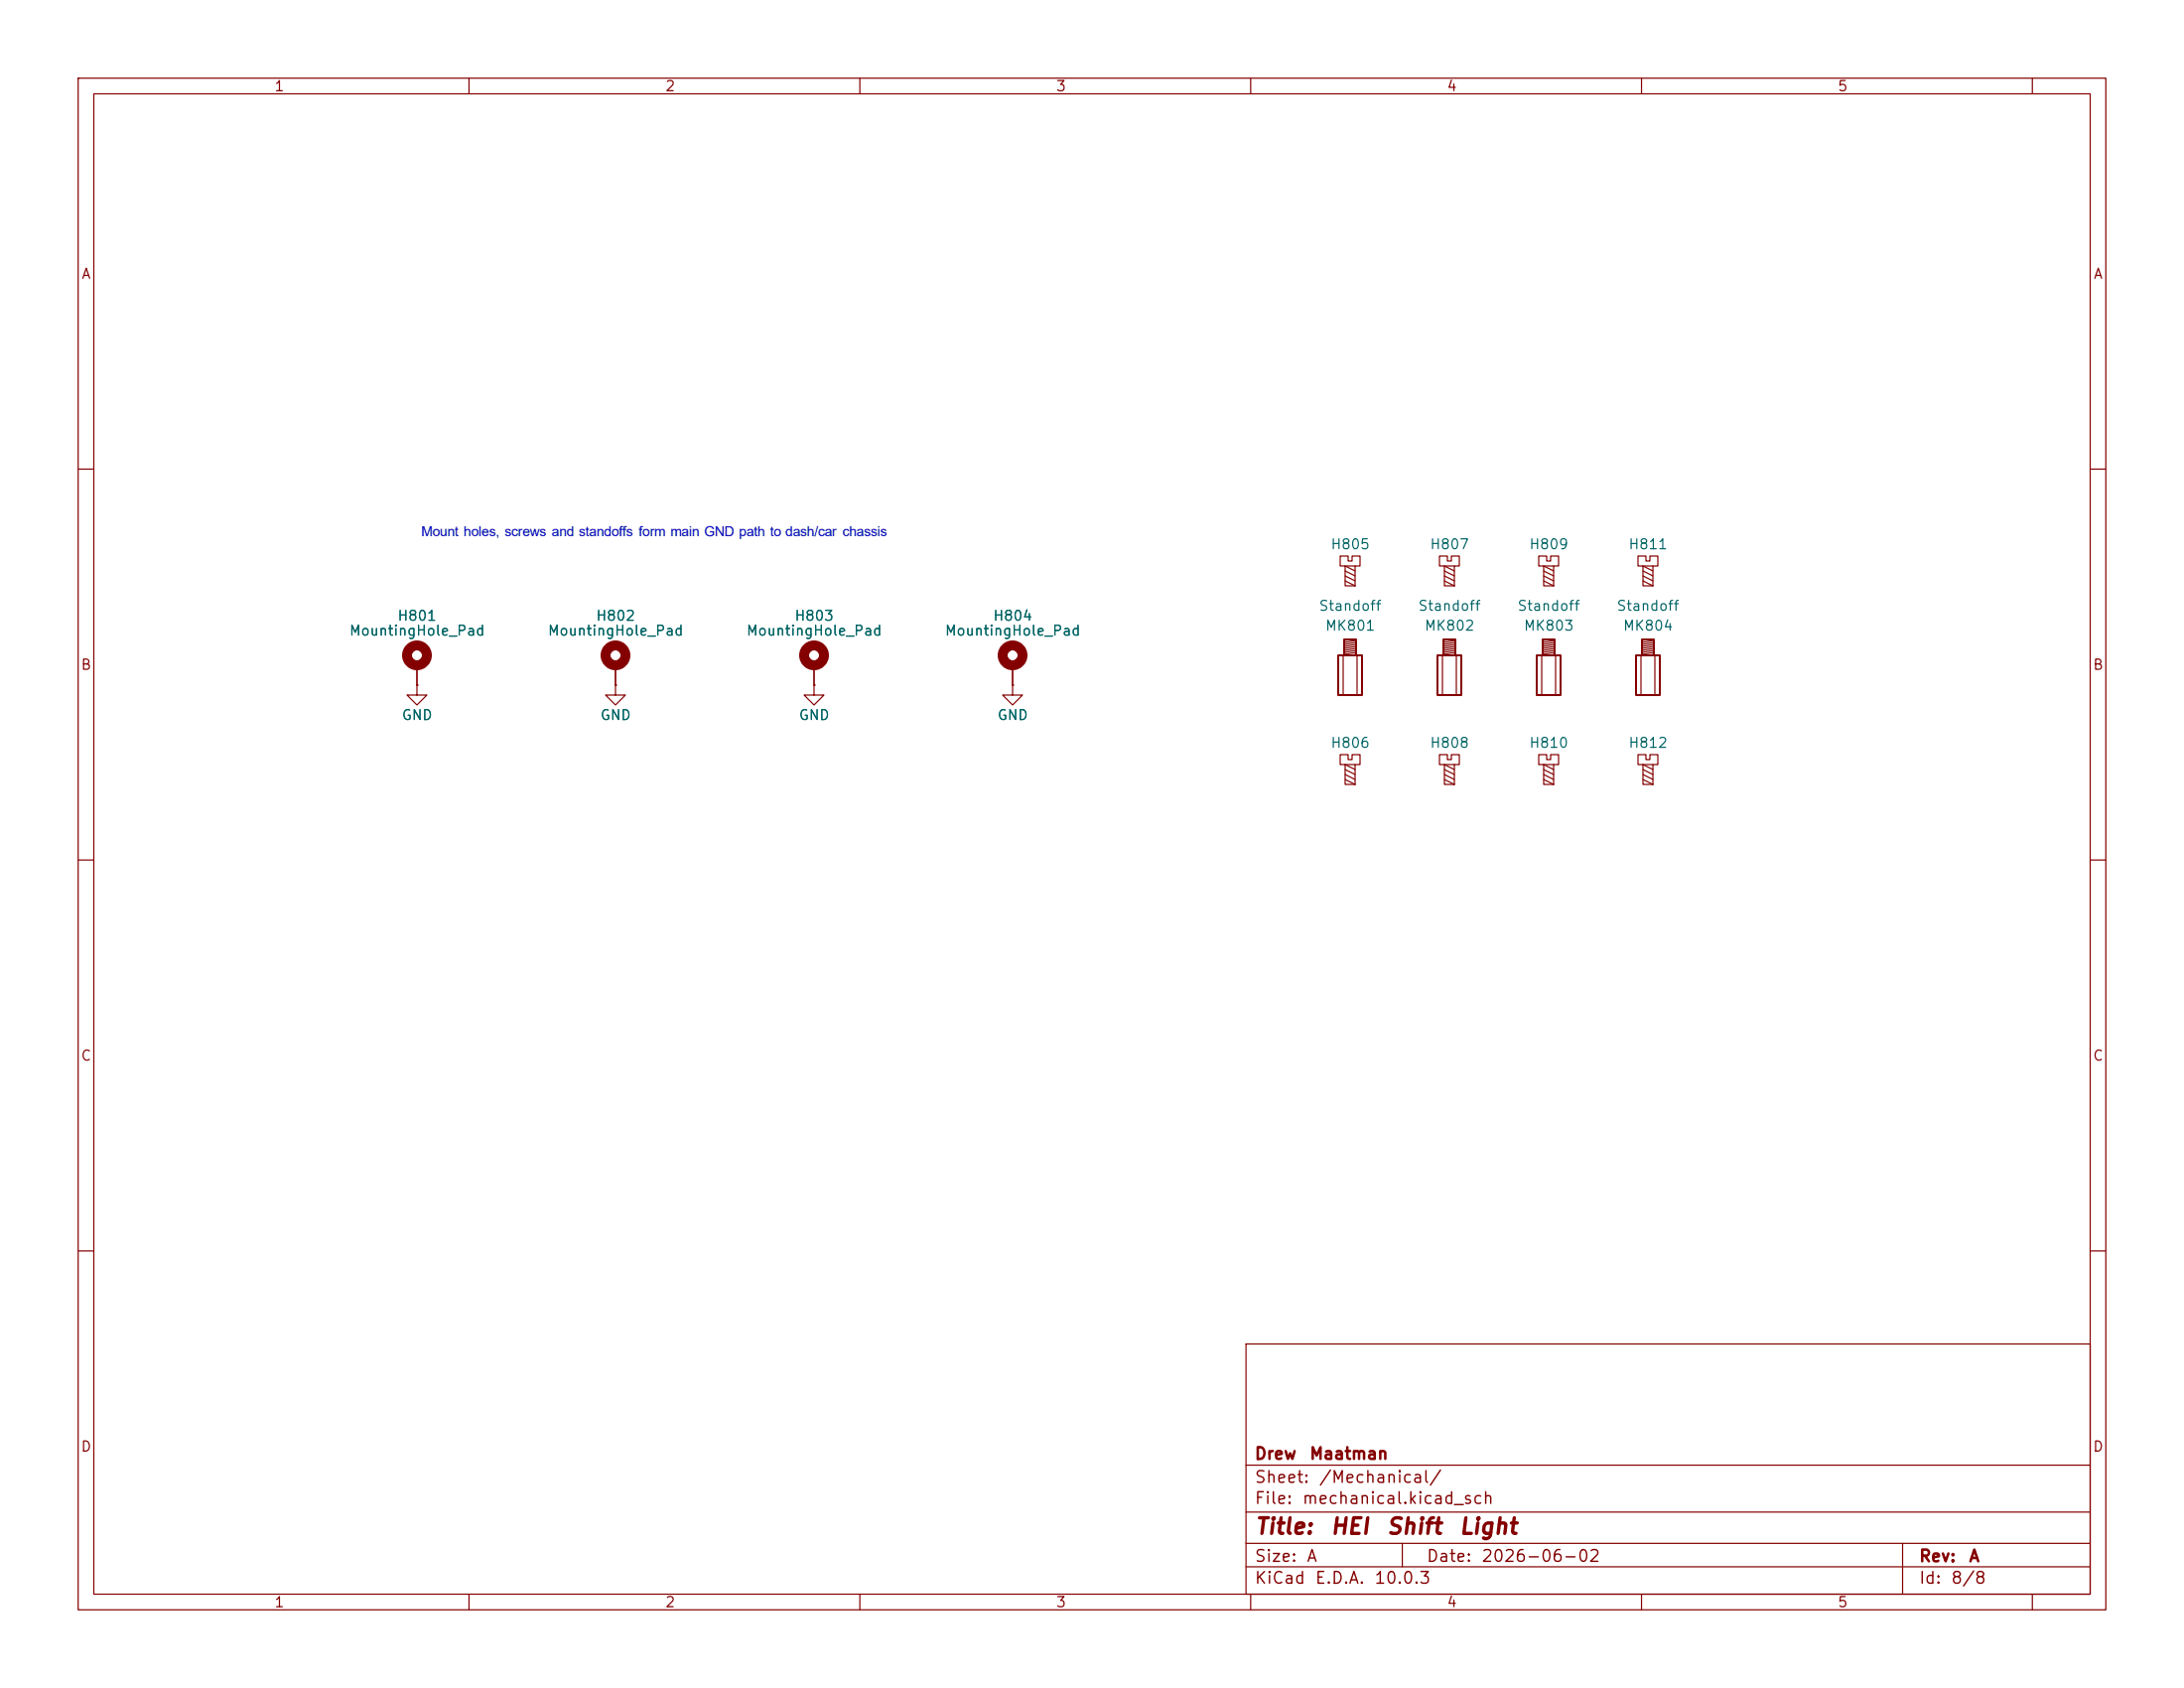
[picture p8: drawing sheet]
<svg xmlns="http://www.w3.org/2000/svg" width="279mm" height="216mm" viewBox="0 0 279 216" stroke-linecap="round" stroke-linejoin="round" font-family="sans-serif">
<g fill="none" stroke="#840000" stroke-width=".15">
<path d="M10 10h259.4v195.9h-259.4zM12 12h255.4v191.9h-255.4zM60 10v2M110 10v2M160 10v2M210 10v2M260 10v2M10 60h2M171.4 71.1h1.1v.7h.5v-.7h1v1.3h-.6v2.5h-1.3v-2.5h-.7zM172.1 73l1.3 .7M172.1 73.7l1.3 .6M172.1 74.3l1.3 .6"/>
<path d="M173.4 72.4h-1.3l1.3 .6M184.1 71.1h1.1v.7h.5v-.7h1v1.3h-.6v2.5h-1.3v-2.5h-.7zM184.8 73l1.3 .7M184.8 73.7l1.3 .6M184.8 74.3l1.3 .6M186.1 72.4h-1.3l1.3 .6M196.8 71.1h1.1v.7h.5v-.7h1v1.3h-.6v2.5h-1.3v-2.5h-.7zM197.5 73l1.3 .7M197.5 73.7l1.3 .6M197.5 74.3l1.3 .6M198.8 72.4h-1.3l1.3 .6M209.5 71.1h1.1v.7h.5v-.7h1v1.3h-.6v2.5h-1.3v-2.5h-.7z"/>
<path d="M210.2 73l1.3 .7M210.2 73.7l1.3 .6M210.2 74.3l1.3 .6M211.5 72.4h-1.3l1.3 .6M267.4 60h2M53.3 87.6v1.3h1.3l-1.3 1.3-1.2-1.3h1.2M53.3 87.6h.1M53.3 85.1v2.5M78.7 87.6v1.3h1.3l-1.3 1.3-1.2-1.3h1.2M78.7 87.6h.1M78.7 85.1v2.5M104.1 87.6v1.3h1.3l-1.3 1.3-1.2-1.3h1.2"/>
<path d="M104.1 87.6h.1M104.1 85.1v2.5M129.5 87.6v1.3h1.3l-1.3 1.3-1.2-1.3h1.2M129.5 87.6h.1M129.5 85.1v2.5M171.2 83.8h3zM171.2 83.8v5.1zM171.2 88.9h3zM171.4 96.5h1.1v.7h.5v-.7h1v1.3h-.6v2.5h-1.3v-2.5h-.7zM171.8 83.8h1.8v5.1h-1.8zM172 81.8v2zM172 83.8h1.5z"/>
<path d="M172 81.8h1.5zM172 81.8l1.5 .2M172 82l1.5 .3M172 82.3l1.5 .3M172 82.6l1.5 .2M172 82.8l1.5 .3M172 83.1l1.5 .2M172 83.3l1.5 .3M172 83.6l1.5 .2M172.1 98.4l1.3 .7M172.1 99.1l1.3 .6M172.1 99.7l1.3 .6"/>
<path d="M173.4 97.8h-1.3l1.3 .6M173.5 81.8v2zM174.2 83.8v5.1zM183.9 83.8h3zM183.9 83.8v5.1zM183.9 88.9h3zM184.1 96.5h1.1v.7h.5v-.7h1v1.3h-.6v2.5h-1.3v-2.5h-.7zM184.5 83.8h1.8v5.1h-1.8zM184.7 81.8v2zM184.7 83.8h1.5zM184.7 81.8h1.5zM184.7 81.8l1.5 .2"/>
<path d="M184.7 82l1.5 .3M184.7 82.3l1.5 .3M184.7 82.6l1.5 .2M184.7 82.8l1.5 .3M184.7 83.1l1.5 .2M184.7 83.3l1.5 .3M184.7 83.6l1.5 .2M184.8 98.4l1.3 .7M184.8 99.1l1.3 .6M184.8 99.7l1.3 .6M186.1 97.8h-1.3l1.3 .6M186.2 81.8v2z"/>
<path d="M186.9 83.8v5.1zM196.6 83.8h3zM196.6 83.8v5.1zM196.6 88.9h3zM196.8 96.5h1.1v.7h.5v-.7h1v1.3h-.6v2.5h-1.3v-2.5h-.7zM197.2 83.8h1.8v5.1h-1.8zM197.4 81.8v2zM197.4 83.8h1.5zM197.4 81.8h1.5zM197.4 81.8l1.5 .2M197.4 82l1.5 .3M197.4 82.3l1.5 .3"/>
<path d="M197.4 82.6l1.5 .2M197.4 82.8l1.5 .3M197.4 83.1l1.5 .2M197.4 83.3l1.5 .3M197.4 83.6l1.5 .2M197.5 98.4l1.3 .7M197.5 99.1l1.3 .6M197.5 99.7l1.3 .6M198.8 97.8h-1.3l1.3 .6M198.9 81.8v2zM199.6 83.8v5.1zM209.3 83.8h3z"/>
<path d="M209.3 83.8v5.1zM209.3 88.9h3zM209.5 96.5h1.1v.7h.5v-.7h1v1.3h-.6v2.5h-1.3v-2.5h-.7zM209.9 83.8h1.8v5.1h-1.8zM210.1 81.8v2zM210.1 83.8h1.5zM210.1 81.8h1.5zM210.1 81.8l1.5 .2M210.1 82l1.5 .3M210.1 82.3l1.5 .3M210.1 82.6l1.5 .2M210.1 82.8l1.5 .3"/>
<path d="M210.1 83.1l1.5 .2M210.1 83.3l1.5 .3M210.1 83.6l1.5 .2M210.2 98.4l1.3 .7M210.2 99.1l1.3 .6M210.2 99.7l1.3 .6M211.5 97.8h-1.3l1.3 .6M211.6 81.8v2zM212.3 83.8v5.1zM10 110h2M267.4 110h2M10 160h2"/>
<path d="M159.4 171.9h108v32h-108zM267.4 160h2M159.4 197.4h108M159.4 193.4h108M159.4 187.4h108M179.4 197.4v3M243.4 197.4v6.5M60 203.9v2M110 203.9v2M159.4 200.4h108M160 203.9v2M210 203.9v2"/>
<path d="M260 203.9v2"/>
</g>
<g fill="none" stroke="#840000" stroke-width="1.3">
<circle cx="53.3" cy="83.8" r="1.27"/>
<circle cx="78.7" cy="83.8" r="1.27"/>
<circle cx="104.1" cy="83.8" r="1.27"/>
<circle cx="129.5" cy="83.8" r="1.27"/>
</g>
<g font-size="2" fill="#840000">
<text x="160.4" y="196.7">Title:</text>
<text x="170.1" y="196.7">HEI</text>
<text x="177.2" y="196.7">Shift</text>
<text x="186.5" y="196.7">Light</text>
</g>
<text font-size="1.8" fill="#0000c2" x="53.9" y="68.6">Mount holes, screws and standoffs form main GND path to dash/car chassis</text>
<g font-size="1.5" fill="#840000">
<text x="160.4" y="190">Sheet:</text>
<text x="160.4" y="187">Drew</text>
<text x="167.4" y="187">Maatman</text>
<text x="168.6" y="190">/Mechanical/</text>
<text x="160.4" y="192.7">File:</text>
<text x="166.5" y="192.7">mechanical.kicad_sch</text>
<text x="160.4" y="202.9">KiCad</text>
<text x="160.4" y="200.1">Size:</text>
<text x="167.1" y="200.1">A</text>
<text x="168.1" y="202.9">E.D.A.</text>
<text x="175.7" y="202.9">10.0.3</text>
<text x="182.4" y="200.1">Date:</text>
<text x="189.4" y="200.1">2026-06-02</text>
<text x="245.4" y="200.1">Rev:</text>
<text x="245.4" y="202.9">Id:</text>
<text x="249.5" y="202.9">8/8</text>
<text x="251.8" y="200.1">A</text>
</g>
<g font-size="1.3" fill="#840000">
<text x="35" y="12">1</text>
<text x="85" y="12">2</text>
<text x="135" y="12">3</text>
<text x="185" y="12">4</text>
<text x="235" y="12">5</text>
<text x="10.3" y="36">A</text>
<text x="267.7" y="36">A</text>
<text x="10.3" y="86">B</text>
<text x="267.7" y="86">B</text>
<text x="10.3" y="136">C</text>
<text x="267.7" y="136">C</text>
<text x="10.3" y="186">D</text>
<text x="267.7" y="186">D</text>
<text x="35" y="205.9">1</text>
<text x="85" y="205.9">2</text>
<text x="135" y="205.9">3</text>
<text x="185" y="205.9">4</text>
<text x="235" y="205.9">5</text>
</g>
<g font-size="1.3" fill="#006464">
<text x="170.1" y="70.6">H805</text>
<text x="182.8" y="70.6">H807</text>
<text x="195.5" y="70.6">H809</text>
<text x="208.2" y="70.6">H811</text>
<text x="44.6" y="81.6">MountingHole_Pad</text>
<text x="50.8" y="79.7">H801</text>
<text x="70" y="81.6">MountingHole_Pad</text>
<text x="76.2" y="79.7">H802</text>
<text x="95.4" y="81.6">MountingHole_Pad</text>
<text x="101.6" y="79.7">H803</text>
<text x="120.8" y="81.6">MountingHole_Pad</text>
<text x="127" y="79.7">H804</text>
<text x="168.6" y="78.4">Standoff</text>
<text x="169.4" y="81">MK801</text>
<text x="181.3" y="78.4">Standoff</text>
<text x="182.1" y="81">MK802</text>
<text x="194" y="78.4">Standoff</text>
<text x="194.8" y="81">MK803</text>
<text x="206.7" y="78.4">Standoff</text>
<text x="207.5" y="81">MK804</text>
<text x="51.3" y="92.4">GND</text>
<text x="76.7" y="92.4">GND</text>
<text x="102.1" y="92.4">GND</text>
<text x="127.5" y="92.4">GND</text>
<text x="170.1" y="96">H806</text>
<text x="182.8" y="96">H808</text>
<text x="195.5" y="96">H810</text>
<text x="208.2" y="96">H812</text>
</g>
</svg>
